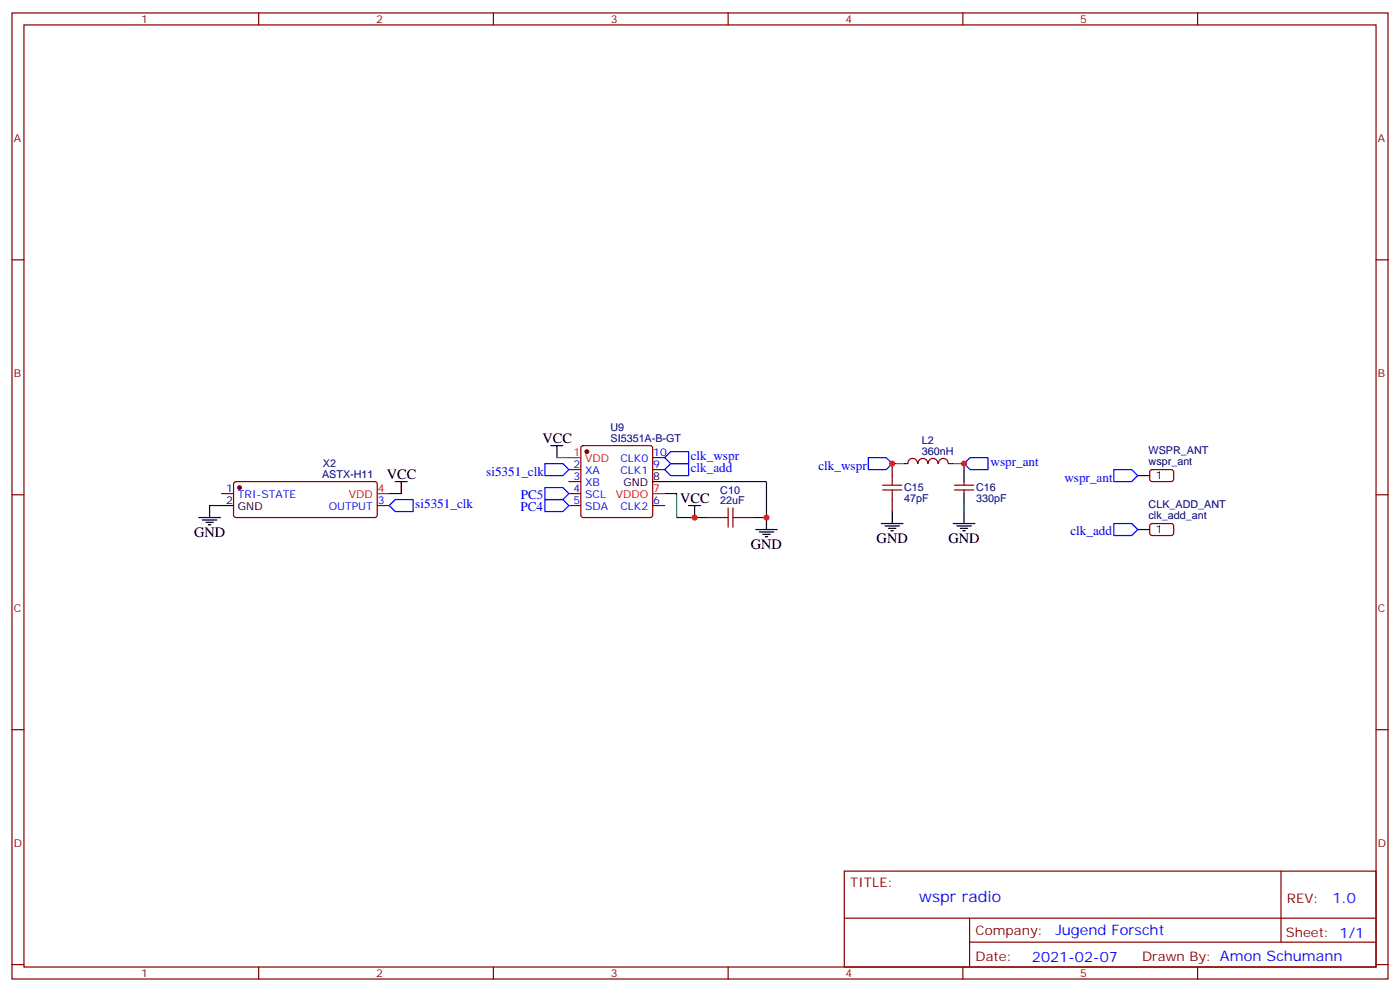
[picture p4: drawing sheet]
<svg xmlns="http://www.w3.org/2000/svg" width="412mm" height="292mm" viewBox="0 0 412 292" stroke-linecap="round" stroke-linejoin="round" font-family="sans-serif">
<g fill="none" stroke="#870000" stroke-width=".35">
<path d="M3.5 3.8h405.4v284.3h-405.4zM7.1 7.3h398.2v277.3h-398.2zM76.2 3.8v3.5M145.3 3.8v3.5M214.5 3.8v3.5M283.6 3.8v3.5M352.8 3.8v3.5M3.5 76.5h3.6M405.3 76.5h3.6M167.6 138.2h3.5M171.3 131.4l.5-.2h19.8l.5 .2 .2 .5v19.7l-.3 .5-.4 .2h-19.8l-.5-.2-.2-.5v-19.7zM192.3 138.2h3.5"/>
<path d="M192.3 134.7h3.5M262.8 136.5v3.5M266.3 136.5h1.1M267.4 136.4a1.41 1.41 0 0 1 1.5-1.5 1.41 1.41 0 0 1 1.4 1.5M270.4 136.4a1.41 1.41 0 0 1 1.4-1.5 1.41 1.41 0 0 1 1.5 1.5M273.4 136.4a1.41 1.41 0 0 1 1.4-1.5 1.41 1.41 0 0 1 1.4 1.5M276.5 136.4a1.41 1.41 0 0 1 1.4-1.5 1.41 1.41 0 0 1 1.4 1.5M279.4 136.5h1.1M338.9 138.4l.5-.2 5.9 .1 .4 .6v2.4l-.7 .4h-5.9l-.4-.7v-2.1zM3.5 145.6h3.6M65.3 145.3h3.5M69 142l.5-.3 41.2 .1 .4 .7v9.1l-.2 .5-.5 .2h-40.9l-.5-.2-.2-.5v-9.1z"/>
<path d="M111.1 148.8h3.6M167.6 141.7h3.5M167.6 145.3h3.5M167.6 148.8h3.5M192.3 148.8h3.5M208.1 152.3h3.6M218.7 152.3h3.5M262.8 147v3.6M281.2 144.2h5.6M281.2 142.8h5.6M284 141.7v1.1M284 144.2v1.1"/>
<path d="M338.9 154.3l.5-.2h5.9l.4 .7v2.4l-.7 .4h-5.9l-.4-.7v-2.1zM405.3 145.6h3.6M3.5 214.8h3.6M405.3 214.8h3.6M248.7 256.4h156.6v28.2h-156.6zM377.3 256.4v20.9M248.7 270.2h156.5M285.6 277.3h119.6M285.6 270.2v14.2M3.5 283.9h3.6M76.2 284.6v3.5M145.3 284.6v3.5"/>
<path d="M214.5 284.6v3.5M283.6 284.6v3.5M352.8 284.6v3.5M405.3 283.9h3.6"/>
</g>
<g fill="#870000" stroke="#870000" stroke-width=".35">
<circle cx="172.9" cy="132.9" r=".53"/>
<circle cx="70.6" cy="143.5" r=".53"/>
</g>
<path d="M167.6 134.7h3.5M111.1 145.3h3.6M192.3 145.3h3.5" fill="none" stroke="#f00" stroke-width=".35"/>
<g fill="none" stroke="#000" stroke-width=".35">
<path d="M162.3 131.2h3.5M164 131.2v3.5M284 138.2v3.5M335.1 140h3.6M58.6 152.3h6.3M59.6 153h4.3M60.7 153.7h2.1M61.4 154.4h.7M61.7 148.8v3.5M65.3 148.8h3.5M116.4 141.7h3.5M118.2 141.7v3.6"/>
<path d="M192.3 141.7h3.5M202.8 148.8h3.6M204.6 148.8v3.5M222.6 155.9h6.4M223.7 156.6h4.2M224.7 157.3h2.1M225.4 158h.7M225.8 152.3v3.6M259.6 154.1h6.4M260.7 154.8h4.2M261.8 155.5h2.1M262.5 156.2h.7"/>
<path d="M262.8 150.6v3.5M280.8 154.1h6.4M281.9 154.8h4.2M282.9 155.5h2.1M283.6 156.2h.7M284 145.3v3.5M284 150.6v3.5M335.1 155.9h3.6"/>
</g>
<path d="M160.5 136.5h5.3l1.8 1.7-1.8 1.8h-5.3zM195.8 134.7l1.8-1.8h5.2v3.6h-5.2zM195.8 138.2l1.8-1.7h5.2v3.5h-5.2zM255.8 134.7h5.3l1.7 1.8-1.7 1.7h-5.3zM284 136.5l1.8-1.8h5.2v3.5h-5.2zM328.1 138.2h5.3l1.7 1.8-1.7 1.7h-5.3zM114.7 148.8l1.7-1.8h5.3v3.6h-5.3zM160.5 143.5h5.3l1.8 1.8-1.8 1.7h-5.3zM160.5 147h5.3l1.8 1.8-1.8 1.8h-5.3zM328.1 154.1h5.3l1.7 1.8-1.7 1.7h-5.3z" fill="none" stroke="#00f" stroke-width=".35"/>
<path d="M164 134.7h3.6M262.8 136.5h3.5M280.5 136.5h3.5v1.7M61.7 148.8h3.6M114.7 145.3h3.5M195.8 145.3h3.5v7h8.8M195.8 141.7h30v10.6h-3.6M284 148.8v1.8" fill="none" stroke="#008700" stroke-width=".35"/>
<path d="M262.8 140v2.8M211.7 152.3h2.8M214.5 149.5v5.7M215.9 149.5v5.7M215.9 152.3h2.8M260 144.2h5.6M260 142.8h5.6M262.8 144.2v2.8" fill="none" stroke="#a10000" stroke-width=".35"/>
<g fill="#c00">
<circle cx="204.6" cy="152.3" r=".88"/>
<circle cx="225.8" cy="152.3" r=".88"/>
<circle cx="262.8" cy="136.5" r=".88"/>
<circle cx="284" cy="136.5" r=".88"/>
</g>
<text font-size="4.6" fill="#00f" x="270.8" y="265.4">wspr radio</text>
<g font-size="4.2">
<text x="159.8" y="130.5">VCC</text>
<text x="113.9" y="141">VCC</text>
<text x="200.4" y="148.1">VCC</text>
<text x="57.1" y="158">GND</text>
<text x="221.2" y="161.5">GND</text>
<text x="258.2" y="159.7">GND</text>
<text x="279.4" y="159.7">GND</text>
</g>
<g font-size="4.2" fill="#00f">
<text x="392.5" y="265.7">1.0</text>
<text x="310.9" y="275.2">Jugend Forscht</text>
<text x="304" y="283">2021-02-07</text>
</g>
<g font-size="3.9" fill="#00f">
<text x="203.5" y="135.4">clk_wspr</text>
<text x="291.8" y="137.1">wspr_ant</text>
<text x="143.2" y="140">si5351_clk</text>
<text x="203.5" y="139">clk_add</text>
<text x="241.1" y="138.2">clk_wspr</text>
<text x="313.5" y="141.7">wspr_ant</text>
<text x="122.3" y="149.5">si5351_clk</text>
<text x="153.4" y="146.9">PC5</text>
<text x="153.3" y="150.4">PC4</text>
<text x="315.3" y="157.6">clk_add</text>
</g>
<g font-size="3.9" fill="#800">
<text x="250.5" y="261">TITLE:</text>
<text x="379.1" y="265.7">REV:</text>
<text x="287.4" y="275.2">Company:</text>
<text x="378.7" y="275.8">Sheet: 1/1</text>
<text x="287.4" y="282.9">Date:</text>
<text x="336.4" y="282.9">Drawn By: Amon Schumann</text>
</g>
<g font-size="3.2" fill="#800">
<text x="41.6" y="6.8">1</text>
<text x="110.8" y="6.8">2</text>
<text x="179.9" y="6.8">3</text>
<text x="249.1" y="6.8">4</text>
<text x="318.2" y="6.8">5</text>
<text x="4.1" y="41.9">A</text>
<text x="405.9" y="41.9">A</text>
<text x="4.1" y="111.1">B</text>
<text x="405.9" y="111.1">B</text>
<text x="4.1" y="180.2">C</text>
<text x="405.9" y="180.2">C</text>
<text x="4.1" y="249.3">D</text>
<text x="405.9" y="249.3">D</text>
<text x="41.6" y="287.6">1</text>
<text x="110.8" y="287.6">2</text>
<text x="179.9" y="287.6">3</text>
<text x="249.1" y="287.6">4</text>
<text x="318.2" y="287.6">5</text>
</g>
<g font-size="3.2" fill="#000080">
<text x="179.8" y="130">SI5351A-B-GT</text>
<text x="179.8" y="126.9">U9</text>
<text x="271.6" y="130.6">L2</text>
<text x="95.1" y="137.5">X2</text>
<text x="271.6" y="133.9">360nH</text>
<text x="338.3" y="136.8">wspr_ant</text>
<text x="338.3" y="133.6">WSPR_ANT</text>
<text x="94.9" y="140.7">ASTX-H11</text>
<text x="212.2" y="148.4">22uF</text>
<text x="212.2" y="145.3">C10</text>
<text x="266.3" y="147.9">47pF</text>
<text x="266.3" y="144.6">C15</text>
<text x="287.5" y="147.9">330pF</text>
<text x="287.5" y="144.6">C16</text>
<text x="338.3" y="149.5">CLK_ADD_ANT</text>
<text x="338.3" y="152.7">clk_add_ant</text>
</g>
<g font-size="3.2" fill="#f00">
<text x="168.9" y="134.3">1</text>
<text x="172.4" y="136.1">VDD</text>
<text x="102.8" y="146.7">VDD</text>
<text x="111.3" y="144.9">4</text>
<text x="181.4" y="146.7">VDDO</text>
<text x="192.4" y="144.9">7</text>
</g>
<g font-size="3.2" fill="#00f">
<text x="168.9" y="137.9">2</text>
<text x="182.8" y="136.1">CLK0</text>
<text x="192.4" y="137.9">9</text>
<text x="192.4" y="134.3">10</text>
<text x="168.9" y="141.4">3</text>
<text x="172.4" y="139.6">XA</text>
<text x="172.4" y="143.2">XB</text>
<text x="182.8" y="139.6">CLK1</text>
<text x="66.6" y="144.9">1</text>
<text x="70.1" y="146.7">TRI-STATE</text>
<text x="111.3" y="148.4">3</text>
<text x="168.9" y="144.9">4</text>
<text x="168.9" y="148.4">5</text>
<text x="172.4" y="146.7">SCL</text>
<text x="192.4" y="148.4">6</text>
<text x="96.9" y="150.2">OUTPUT</text>
<text x="172.4" y="150.2">SDA</text>
<text x="182.8" y="150.2">CLK2</text>
</g>
<g font-size="3.2">
<text x="183.7" y="143.2">GND</text>
<text x="192.4" y="141.4">8</text>
<text x="340.4" y="141">1</text>
<text x="66.6" y="148.4">2</text>
<text x="70.1" y="150.2">GND</text>
<text x="340.4" y="156.9">1</text>
</g>
</svg>
